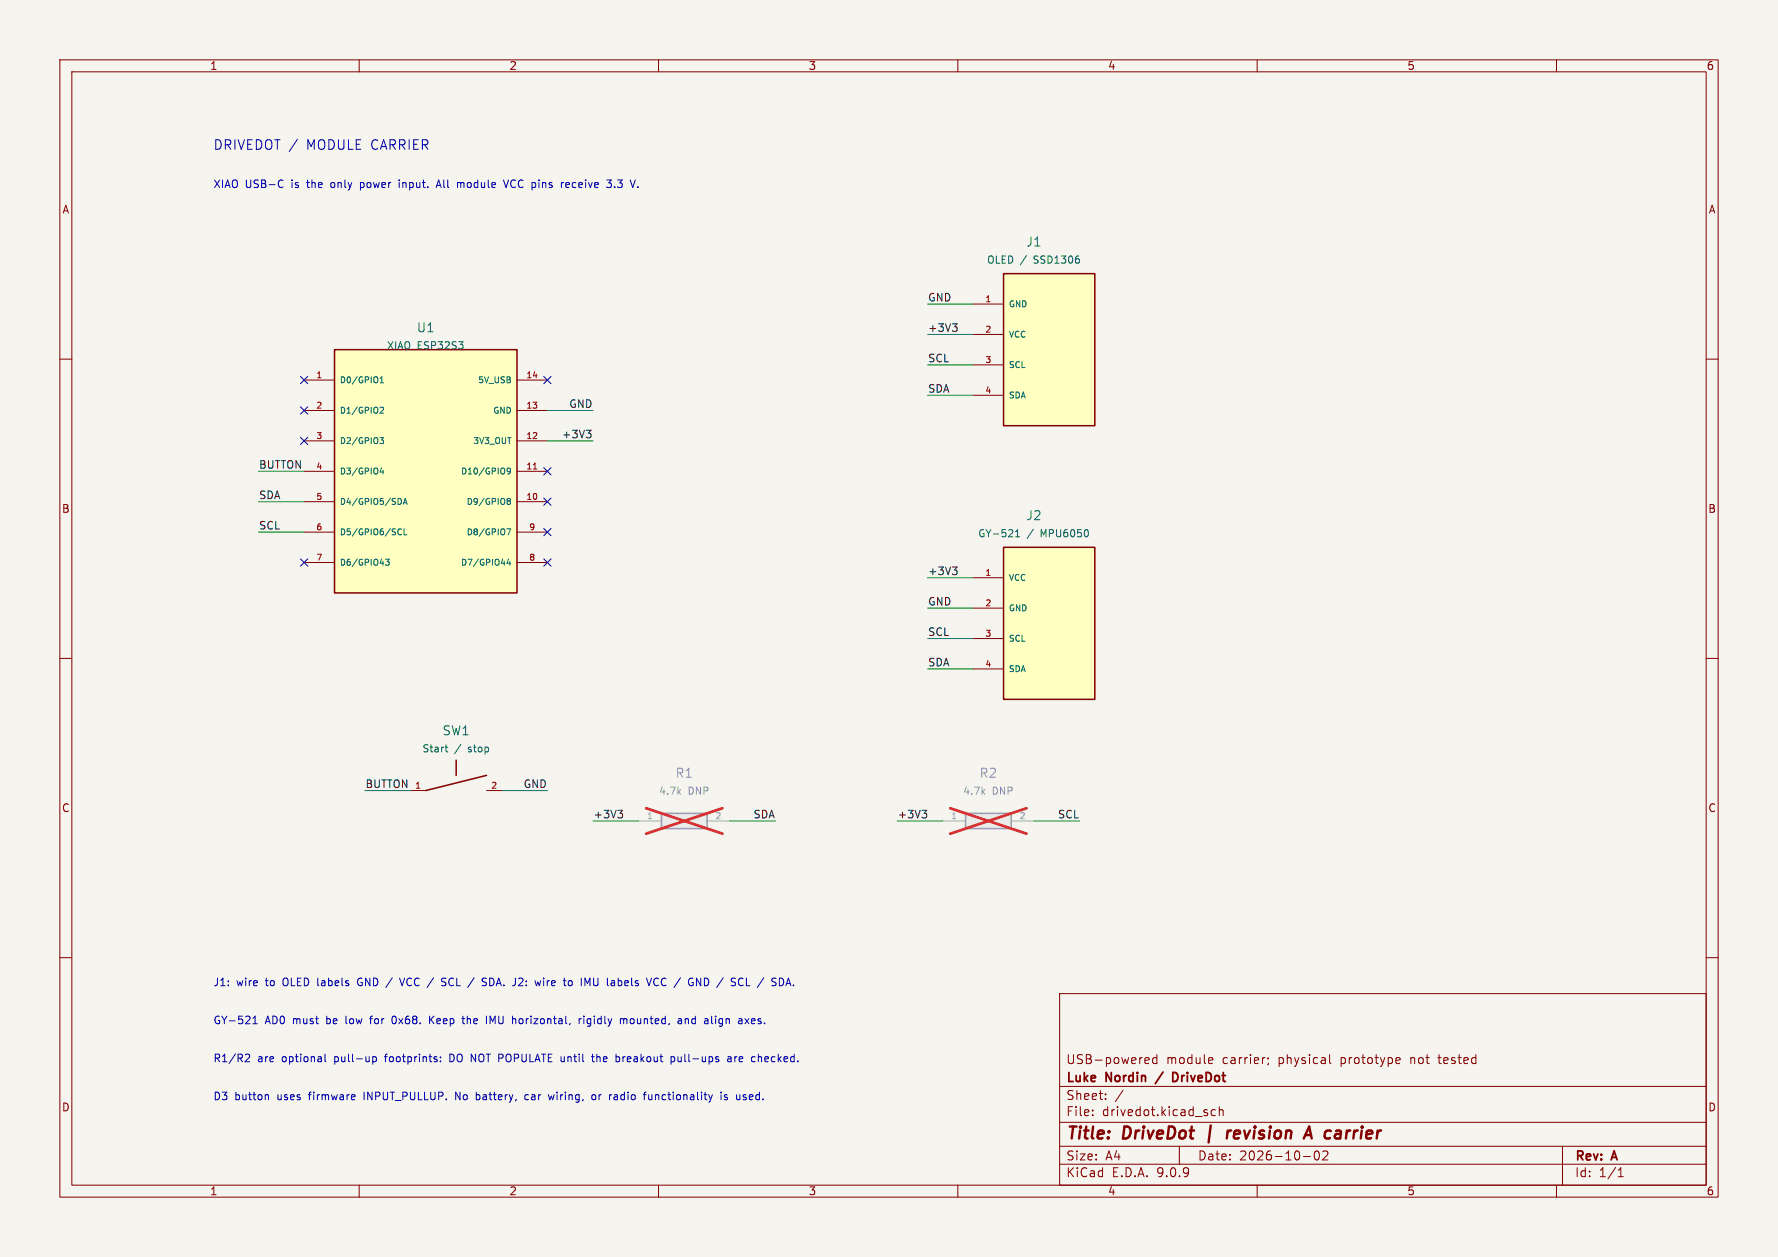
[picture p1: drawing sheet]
(kicad_sch (version 20231120) (generator "eeschema") (paper "A4") (title_block (title "DriveDot | revision A carrier") (date "2026-10-02") (rev "A") (company "Luke Nordin / DriveDot") (comment 1 "USB-powered module carrier; physical prototype not tested")) (lib_symbols
(symbol "DriveDot:XIAO_ESP32S3" (pin_names (offset 0.8)) (in_bom yes) (on_board yes)
(property "Reference" "U" (at 0 24 0) (effects (font (size 1.27 1.27))))
(property "Value" "XIAO_ESP32S3" (at 0 21 0) (effects (font (size 1.27 1.27))))
(symbol "XIAO_ESP32S3_0_1" (rectangle (start -15.24 20.32) (end 15.24 -20.32) (stroke (width 0.254) (type default)) (fill (type background))))
(symbol "XIAO_ESP32S3_1_1"
(pin bidirectional line (at -20.32 15.24 0) (length 5.08) (name "D0/GPIO1" (effects (font (size 1.0 1.0)))) (number "1" (effects (font (size 1 1)))))
(pin bidirectional line (at -20.32 10.16 0) (length 5.08) (name "D1/GPIO2" (effects (font (size 1.0 1.0)))) (number "2" (effects (font (size 1 1)))))
(pin bidirectional line (at -20.32 5.08 0) (length 5.08) (name "D2/GPIO3" (effects (font (size 1.0 1.0)))) (number "3" (effects (font (size 1 1)))))
(pin bidirectional line (at -20.32 0.0 0) (length 5.08) (name "D3/GPIO4" (effects (font (size 1.0 1.0)))) (number "4" (effects (font (size 1 1)))))
(pin bidirectional line (at -20.32 -5.08 0) (length 5.08) (name "D4/GPIO5/SDA" (effects (font (size 1.0 1.0)))) (number "5" (effects (font (size 1 1)))))
(pin bidirectional line (at -20.32 -10.159999999999998 0) (length 5.08) (name "D5/GPIO6/SCL" (effects (font (size 1.0 1.0)))) (number "6" (effects (font (size 1 1)))))
(pin bidirectional line (at -20.32 -15.24 0) (length 5.08) (name "D6/GPIO43" (effects (font (size 1.0 1.0)))) (number "7" (effects (font (size 1 1)))))
(pin passive line (at 20.32 15.24 180) (length 5.08) (name "5V_USB" (effects (font (size 1.0 1.0)))) (number "14" (effects (font (size 1 1)))))
(pin passive line (at 20.32 10.16 180) (length 5.08) (name "GND" (effects (font (size 1.0 1.0)))) (number "13" (effects (font (size 1 1)))))
(pin power_out line (at 20.32 5.08 180) (length 5.08) (name "3V3_OUT" (effects (font (size 1.0 1.0)))) (number "12" (effects (font (size 1 1)))))
(pin passive line (at 20.32 0.0 180) (length 5.08) (name "D10/GPIO9" (effects (font (size 1.0 1.0)))) (number "11" (effects (font (size 1 1)))))
(pin passive line (at 20.32 -5.08 180) (length 5.08) (name "D9/GPIO8" (effects (font (size 1.0 1.0)))) (number "10" (effects (font (size 1 1)))))
(pin passive line (at 20.32 -10.159999999999998 180) (length 5.08) (name "D8/GPIO7" (effects (font (size 1.0 1.0)))) (number "9" (effects (font (size 1 1)))))
(pin passive line (at 20.32 -15.24 180) (length 5.08) (name "D7/GPIO44" (effects (font (size 1.0 1.0)))) (number "8" (effects (font (size 1 1)))))))
(symbol "DriveDot:OLED_4Pin" (pin_names (offset 0.8)) (in_bom yes) (on_board yes)
(property "Reference" "J" (at 0 24 0) (effects (font (size 1.27 1.27))))
(property "Value" "OLED_4Pin" (at 0 21 0) (effects (font (size 1.27 1.27))))
(symbol "OLED_4Pin_0_1" (rectangle (start -5.08 12.7) (end 10.16 -12.7) (stroke (width 0.254) (type default)) (fill (type background))))
(symbol "OLED_4Pin_1_1"
(pin passive line (at -10.16 7.62 0) (length 5.08) (name "GND" (effects (font (size 1.0 1.0)))) (number "1" (effects (font (size 1 1)))))
(pin passive line (at -10.16 2.54 0) (length 5.08) (name "VCC" (effects (font (size 1.0 1.0)))) (number "2" (effects (font (size 1 1)))))
(pin passive line (at -10.16 -2.54 0) (length 5.08) (name "SCL" (effects (font (size 1.0 1.0)))) (number "3" (effects (font (size 1 1)))))
(pin passive line (at -10.16 -7.62 0) (length 5.08) (name "SDA" (effects (font (size 1.0 1.0)))) (number "4" (effects (font (size 1 1)))))))
(symbol "DriveDot:IMU_4Pin" (pin_names (offset 0.8)) (in_bom yes) (on_board yes)
(property "Reference" "J" (at 0 24 0) (effects (font (size 1.27 1.27))))
(property "Value" "IMU_4Pin" (at 0 21 0) (effects (font (size 1.27 1.27))))
(symbol "IMU_4Pin_0_1" (rectangle (start -5.08 12.7) (end 10.16 -12.7) (stroke (width 0.254) (type default)) (fill (type background))))
(symbol "IMU_4Pin_1_1"
(pin passive line (at -10.16 7.62 0) (length 5.08) (name "VCC" (effects (font (size 1.0 1.0)))) (number "1" (effects (font (size 1 1)))))
(pin passive line (at -10.16 2.54 0) (length 5.08) (name "GND" (effects (font (size 1.0 1.0)))) (number "2" (effects (font (size 1 1)))))
(pin passive line (at -10.16 -2.54 0) (length 5.08) (name "SCL" (effects (font (size 1.0 1.0)))) (number "3" (effects (font (size 1 1)))))
(pin passive line (at -10.16 -7.62 0) (length 5.08) (name "SDA" (effects (font (size 1.0 1.0)))) (number "4" (effects (font (size 1 1)))))))
(symbol "DriveDot:Resistor" (pin_names (offset 0.8)) (in_bom yes) (on_board yes)
(property "Reference" "R" (at 0 24 0) (effects (font (size 1.27 1.27))))
(property "Value" "Resistor" (at 0 21 0) (effects (font (size 1.27 1.27))))
(symbol "Resistor_0_1" (rectangle (start -3.81 1.27) (end 3.81 -1.27) (stroke (width 0.254) (type default)) (fill (type background))))
(symbol "Resistor_1_1"
(pin passive line (at -7.62 0 0) (length 3.81) (name "~" (effects (font (size 1.0 1.0)))) (number "1" (effects (font (size 1 1)))))
(pin passive line (at 7.62 0 180) (length 3.81) (name "~" (effects (font (size 1.0 1.0)))) (number "2" (effects (font (size 1 1)))))))
(symbol "DriveDot:Pushbutton" (pin_names (offset 0.8)) (in_bom yes) (on_board yes)
(property "Reference" "SW" (at 0 24 0) (effects (font (size 1.27 1.27))))
(property "Value" "Pushbutton" (at 0 21 0) (effects (font (size 1.27 1.27))))
(symbol "Pushbutton_0_1" (polyline (pts (xy -5.08 0) (xy 5.08 2.54)) (stroke (width 0.254) (type default)) (fill (type none)))(polyline (pts (xy 0 2.54) (xy 0 5.08)) (stroke (width 0.254) (type default)) (fill (type none))))
(symbol "Pushbutton_1_1"
(pin passive line (at -7.62 0 0) (length 2.54) (name "~" (effects (font (size 1.0 1.0)))) (number "1" (effects (font (size 1 1)))))
(pin passive line (at 7.62 0 180) (length 2.54) (name "~" (effects (font (size 1.0 1.0)))) (number "2" (effects (font (size 1 1))))))))
(symbol (lib_id "DriveDot:XIAO_ESP32S3") (at 71.12 78.74 0) (unit 1) (in_bom yes) (on_board yes) (dnp no) (property "Reference" "U1" (at 71.12 54.739999999999995 0) (effects (font (size 1.5 1.5)))) (property "Value" "XIAO ESP32S3" (at 71.12 57.739999999999995 0) (effects (font (size 1.2 1.2)))) (property "Footprint" "DriveDot:XIAO_Socket" (at 71.12 78.74 0) (effects (font (size 1.27 1.27)) hide)) )
(no_connect (at 50.8000 63.5000))
(no_connect (at 50.8000 68.5800))
(no_connect (at 50.8000 73.6600))
(wire (pts (xy 50.8000 78.7400) (xy 43.1800 78.7400)) (stroke (width 0) (type default)))
(label "BUTTON" (at 43.1800 78.7400 0) (effects (font (size 1.27 1.27)) (justify left bottom)))
(wire (pts (xy 50.8000 83.8200) (xy 43.1800 83.8200)) (stroke (width 0) (type default)))
(label "SDA" (at 43.1800 83.8200 0) (effects (font (size 1.27 1.27)) (justify left bottom)))
(wire (pts (xy 50.8000 88.9000) (xy 43.1800 88.9000)) (stroke (width 0) (type default)))
(label "SCL" (at 43.1800 88.9000 0) (effects (font (size 1.27 1.27)) (justify left bottom)))
(no_connect (at 50.8000 93.9800))
(no_connect (at 91.4400 63.5000))
(wire (pts (xy 91.4400 68.5800) (xy 99.0600 68.5800)) (stroke (width 0) (type default)))
(label "GND" (at 99.0600 68.5800 180) (effects (font (size 1.27 1.27)) (justify right bottom)))
(wire (pts (xy 91.4400 73.6600) (xy 99.0600 73.6600)) (stroke (width 0) (type default)))
(label "+3V3" (at 99.0600 73.6600 180) (effects (font (size 1.27 1.27)) (justify right bottom)))
(no_connect (at 91.4400 78.7400))
(no_connect (at 91.4400 83.8200))
(no_connect (at 91.4400 88.9000))
(no_connect (at 91.4400 93.9800))
(symbol (lib_id "DriveDot:OLED_4Pin") (at 172.72 58.42 0) (unit 1) (in_bom yes) (on_board yes) (dnp no) (property "Reference" "J1" (at 172.72 40.42 0) (effects (font (size 1.5 1.5)))) (property "Value" "OLED / SSD1306" (at 172.72 43.42 0) (effects (font (size 1.2 1.2)))) (property "Footprint" "DriveDot:Header_1x04" (at 172.72 58.42 0) (effects (font (size 1.27 1.27)) hide)) )
(wire (pts (xy 162.5600 50.8000) (xy 154.9400 50.8000)) (stroke (width 0) (type default)))
(label "GND" (at 154.9400 50.8000 0) (effects (font (size 1.27 1.27)) (justify left bottom)))
(wire (pts (xy 162.5600 55.8800) (xy 154.9400 55.8800)) (stroke (width 0) (type default)))
(label "+3V3" (at 154.9400 55.8800 0) (effects (font (size 1.27 1.27)) (justify left bottom)))
(wire (pts (xy 162.5600 60.9600) (xy 154.9400 60.9600)) (stroke (width 0) (type default)))
(label "SCL" (at 154.9400 60.9600 0) (effects (font (size 1.27 1.27)) (justify left bottom)))
(wire (pts (xy 162.5600 66.0400) (xy 154.9400 66.0400)) (stroke (width 0) (type default)))
(label "SDA" (at 154.9400 66.0400 0) (effects (font (size 1.27 1.27)) (justify left bottom)))
(symbol (lib_id "DriveDot:IMU_4Pin") (at 172.72 104.14 0) (unit 1) (in_bom yes) (on_board yes) (dnp no) (property "Reference" "J2" (at 172.72 86.14 0) (effects (font (size 1.5 1.5)))) (property "Value" "GY-521 / MPU6050" (at 172.72 89.14 0) (effects (font (size 1.2 1.2)))) (property "Footprint" "DriveDot:Header_1x04" (at 172.72 104.14 0) (effects (font (size 1.27 1.27)) hide)) )
(wire (pts (xy 162.5600 96.5200) (xy 154.9400 96.5200)) (stroke (width 0) (type default)))
(label "+3V3" (at 154.9400 96.5200 0) (effects (font (size 1.27 1.27)) (justify left bottom)))
(wire (pts (xy 162.5600 101.6000) (xy 154.9400 101.6000)) (stroke (width 0) (type default)))
(label "GND" (at 154.9400 101.6000 0) (effects (font (size 1.27 1.27)) (justify left bottom)))
(wire (pts (xy 162.5600 106.6800) (xy 154.9400 106.6800)) (stroke (width 0) (type default)))
(label "SCL" (at 154.9400 106.6800 0) (effects (font (size 1.27 1.27)) (justify left bottom)))
(wire (pts (xy 162.5600 111.7600) (xy 154.9400 111.7600)) (stroke (width 0) (type default)))
(label "SDA" (at 154.9400 111.7600 0) (effects (font (size 1.27 1.27)) (justify left bottom)))
(symbol (lib_id "DriveDot:Pushbutton") (at 76.2 132.08 0) (unit 1) (in_bom yes) (on_board yes) (dnp no) (property "Reference" "SW1" (at 76.2 122.08000000000001 0) (effects (font (size 1.5 1.5)))) (property "Value" "Start / stop" (at 76.2 125.08000000000001 0) (effects (font (size 1.2 1.2)))) (property "Footprint" "DriveDot:Tactile_6mm" (at 76.2 132.08 0) (effects (font (size 1.27 1.27)) hide)) )
(wire (pts (xy 68.5800 132.0800) (xy 60.9600 132.0800)) (stroke (width 0) (type default)))
(label "BUTTON" (at 60.9600 132.0800 0) (effects (font (size 1.27 1.27)) (justify left bottom)))
(wire (pts (xy 83.8200 132.0800) (xy 91.4400 132.0800)) (stroke (width 0) (type default)))
(label "GND" (at 91.4400 132.0800 180) (effects (font (size 1.27 1.27)) (justify right bottom)))
(symbol (lib_id "DriveDot:Resistor") (at 114.3 137.16 0) (unit 1) (in_bom yes) (on_board yes) (dnp yes) (property "Reference" "R1" (at 114.3 129.16 0) (effects (font (size 1.5 1.5)))) (property "Value" "4.7k DNP" (at 114.3 132.16 0) (effects (font (size 1.2 1.2)))) (property "Footprint" "DriveDot:R_Axial_P7.62" (at 114.3 137.16 0) (effects (font (size 1.27 1.27)) hide)) )
(wire (pts (xy 106.6800 137.1600) (xy 99.0600 137.1600)) (stroke (width 0) (type default)))
(label "+3V3" (at 99.0600 137.1600 0) (effects (font (size 1.27 1.27)) (justify left bottom)))
(wire (pts (xy 121.9200 137.1600) (xy 129.5400 137.1600)) (stroke (width 0) (type default)))
(label "SDA" (at 129.5400 137.1600 180) (effects (font (size 1.27 1.27)) (justify right bottom)))
(symbol (lib_id "DriveDot:Resistor") (at 165.1 137.16 0) (unit 1) (in_bom yes) (on_board yes) (dnp yes) (property "Reference" "R2" (at 165.1 129.16 0) (effects (font (size 1.5 1.5)))) (property "Value" "4.7k DNP" (at 165.1 132.16 0) (effects (font (size 1.2 1.2)))) (property "Footprint" "DriveDot:R_Axial_P7.62" (at 165.1 137.16 0) (effects (font (size 1.27 1.27)) hide)) )
(wire (pts (xy 157.4800 137.1600) (xy 149.8600 137.1600)) (stroke (width 0) (type default)))
(label "+3V3" (at 149.8600 137.1600 0) (effects (font (size 1.27 1.27)) (justify left bottom)))
(wire (pts (xy 172.7200 137.1600) (xy 180.3400 137.1600)) (stroke (width 0) (type default)))
(label "SCL" (at 180.3400 137.1600 180) (effects (font (size 1.27 1.27)) (justify right bottom)))
(text "DRIVEDOT / MODULE CARRIER" (at 35.56 25.4 0) (effects (font (size 1.6 1.6)) (justify left bottom)))
(text "XIAO USB-C is the only power input. All module VCC pins receive 3.3 V." (at 35.56 31.75 0) (effects (font (size 1.27 1.27)) (justify left bottom)))
(text "J1: wire to OLED labels GND / VCC / SCL / SDA. J2: wire to IMU labels VCC / GND / SCL / SDA." (at 35.56 165.1 0) (effects (font (size 1.27 1.27)) (justify left bottom)))
(text "GY-521 AD0 must be low for 0x68. Keep the IMU horizontal, rigidly mounted, and align axes." (at 35.56 171.45 0) (effects (font (size 1.27 1.27)) (justify left bottom)))
(text "R1/R2 are optional pull-up footprints: DO NOT POPULATE until the breakout pull-ups are checked." (at 35.56 177.8 0) (effects (font (size 1.27 1.27)) (justify left bottom)))
(text "D3 button uses firmware INPUT_PULLUP. No battery, car wiring, or radio functionality is used." (at 35.56 184.15 0) (effects (font (size 1.27 1.27)) (justify left bottom))))
